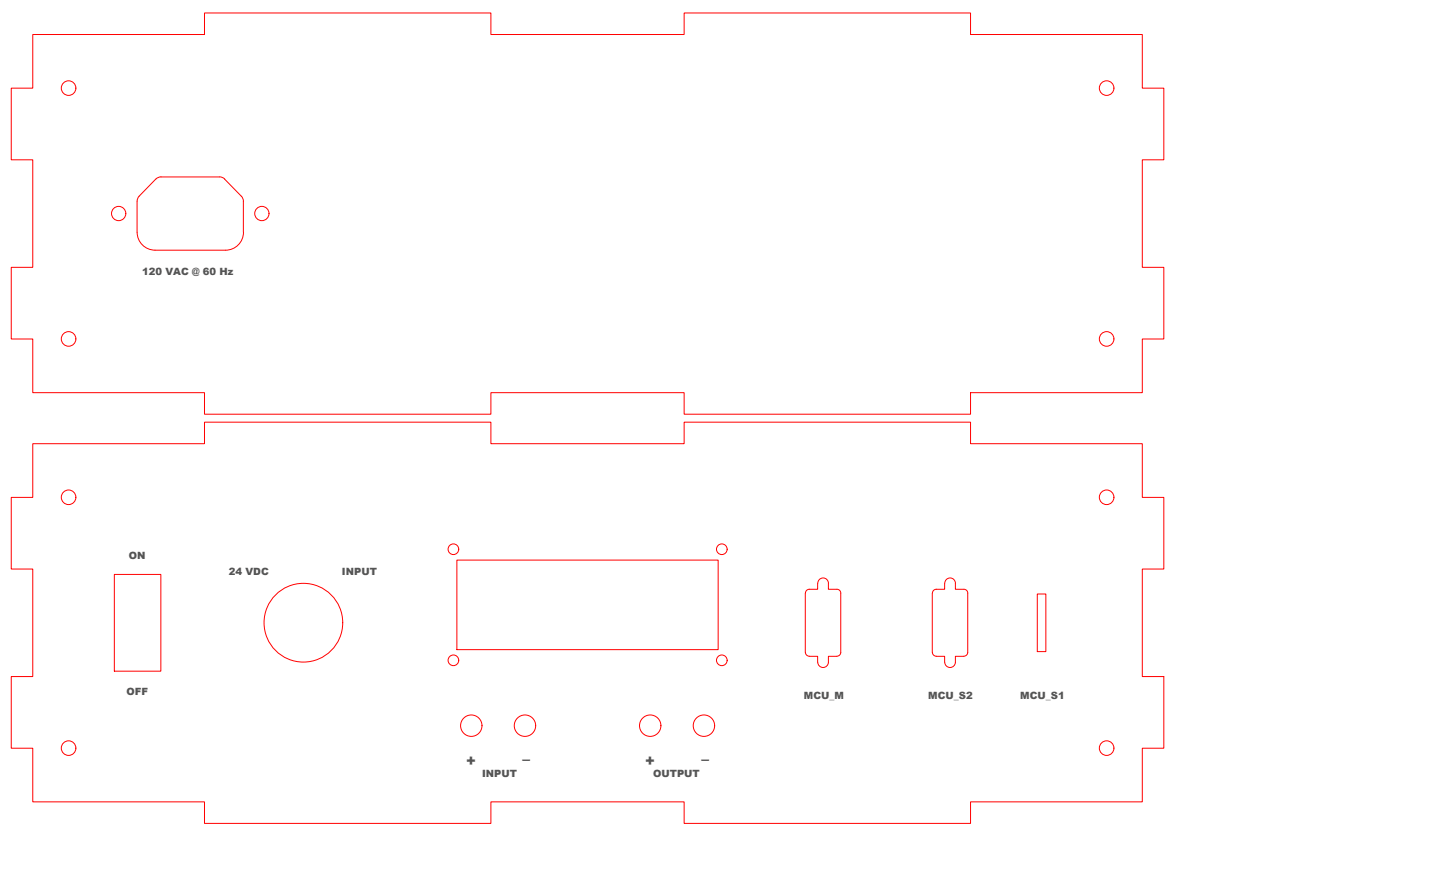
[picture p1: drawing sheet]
<svg xmlns="http://www.w3.org/2000/svg" width="400mm" height="250mm" viewBox="0 0 400 250" stroke-linecap="round" stroke-linejoin="round" font-family="sans-serif">
<!-- layer: Corte -->
<g fill="none" stroke="#f00" stroke-width=".28">
<path d="M9.2 9.6h47.9v-6h80v6h54v-6h80v6h48v15h6v20h-6v30h6v20h-6v15h-48v6h-80v-6h-54v6h-80v-6h-47.9v-15h-6.1v-20h6.1v-30h-6.1v-20h6.1zM38.3 56.2v8.6M38.9 54.8l-.4 .6-.2 .8M43.5 50l-4.6 4.8M43.6 50l.6-.5 .8-.1h16.3l.8 .1 .7 .5M62.7 50l4.7 4.8 .4 .6 .2 .8M68 56.2v8.6M38.3 64.8a5 5 0 0 0 5 5h19.7a5 5 0 0 0 5-5M9.2 123.9h47.9v-6.1h80v6.1h54v-6.1h80v6.1h48v14.9h6v20h-6v30.1h6v20h-6v14.9h-48v6.1h-80v-6.1h-54v6.1h-80v-6.1h-47.9v-14.9h-6.1v-20h6.1v-30.1h-6.1v-20h6.1zM127.6 156.4h73v24.9h-73zM31.9 160.4h13v27h-13zM225 165.6v16.5"/>
<path d="M228.4 162.8v1.7h-2.6l-.6 .4-.2 .7M228.5 162.8a1.49 1.49 0 0 1 1.4-1.5 1.49 1.49 0 0 1 1.5 1.5M231.4 162.8v1.7h2.4M233.8 164.5l.6 .2 .5 .9v16.5M260.4 165.6v16.5M263.9 162.8v1.7h-2.7l-.5 .4-.2 .7M263.9 162.8a1.49 1.49 0 0 1 1.5-1.5 1.49 1.49 0 0 1 1.5 1.5M266.9 162.8v1.7h2.4M269.3 164.5l.6 .2 .5 .9v16.5M289.8 165.8h2.4v16.1h-2.4zM225 182.1l.2 .6 .5 .4 2.7 .1 .1 1.6a1.49 1.49 0 0 0 1.4 1.5 1.49 1.49 0 0 0 1.5-1.4v-1.7h2.4M234.9 182.1l-.2 .6-.9 .5"/>
<path d="M260.5 182.1l.2 .6 .5 .4 2.7 .1v1.6a1.49 1.49 0 0 0 1.5 1.5 1.49 1.49 0 0 0 1.5-1.4v-1.7l2.7-.1 .5-.4 .3-.6"/>
<circle cx="19.2" cy="24.6" r="2.04"/>
<circle cx="309.2" cy="24.6" r="2.04"/>
<circle cx="33.2" cy="59.6" r="2"/>
<circle cx="73.2" cy="59.6" r="2"/>
<circle cx="19.2" cy="94.6" r="2.04"/>
<circle cx="309.2" cy="94.6" r="2.04"/>
<circle cx="19.2" cy="138.8" r="2.04"/>
<circle cx="309.2" cy="138.8" r="2.04"/>
<circle cx="126.7" cy="153.3" r="1.49"/>
<circle cx="201.6" cy="153.3" r="1.49"/>
<circle cx="84.8" cy="173.8" r="11"/>
<circle cx="126.7" cy="184.3" r="1.49"/>
<circle cx="201.6" cy="184.3" r="1.49"/>
<circle cx="19.2" cy="208.8" r="2.04"/>
<circle cx="131.7" cy="202.6" r="2.99"/>
<circle cx="146.7" cy="202.6" r="2.99"/>
<circle cx="181.6" cy="202.6" r="2.99"/>
<circle cx="196.7" cy="202.6" r="2.99"/>
<circle cx="309.2" cy="208.8" r="2.04"/>
</g>
<g font-size="4.2" fill="#545454">
<text x="130.2" y="213.7">+</text>
<text x="145.9" y="213.4">–</text>
<text x="180.2" y="213.7">+</text>
<text x="196" y="213.4">–</text>
</g>
<g font-size="2.8" fill="#545454">
<text x="39.7" y="76.9">120 VAC @ 60 Hz</text>
<text x="36" y="156.1">ON</text>
<text x="63.9" y="160.4">24 VDC</text>
<text x="95.5" y="160.4">INPUT</text>
<text x="35.3" y="194.1">OFF</text>
<text x="224.6" y="195.2">MCU_M</text>
<text x="259.3" y="195.2">MCU_S2</text>
<text x="285" y="195.2">MCU_S1</text>
<text x="134.7" y="217">INPUT</text>
<text x="182.5" y="217">OUTPUT</text>
</g>
</svg>
